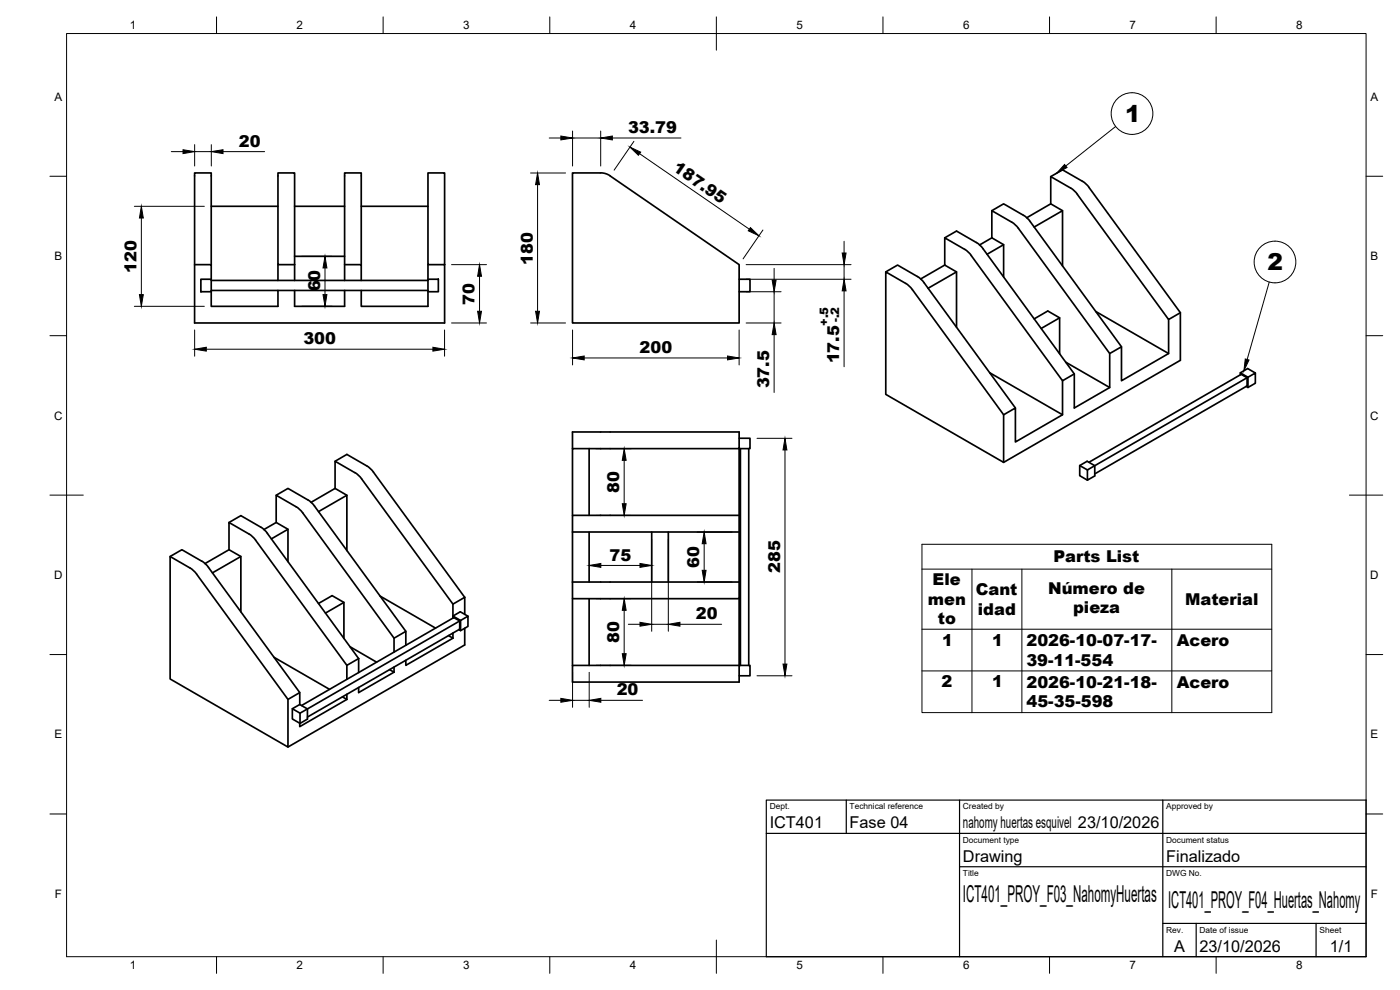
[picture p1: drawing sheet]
<svg xmlns="http://www.w3.org/2000/svg" width="420mm" height="297mm" viewBox="0 0 420 297" stroke-linecap="round" stroke-linejoin="round" font-family="sans-serif">
<!-- layer: Visible -->
<g fill="none" stroke="#000" stroke-width=".51">
<path d="M83.4 51.9h5v27.5h-5zM180.3 51.9l1.5 .2 1.3 .6 38.7 26.7v17.5h-50v-45h8.5M315.3 53l3.6-2 6.3 3.6 1.7 1.7M323.3 58.3l27.4 37.6 3.5-2.1M323.3 58.3l-1.6-1.6-6.4-3.7v8.2M326.9 56.3l27.3 37.5v14.3l-53 30.6M58.4 79.4h5v4.4M63.4 79.4v-27.5h-5v45h75v-45h-5v27.5h5M63.4 61.9h20M83.4 79.4v4.7M88.4 79.4v4.7M88.4 76.9h15"/>
<path d="M88.4 61.9h15M103.4 79.4h5v4.7M108.4 79.4v-27.5h-5v32.2M108.4 61.9h20M128.4 79.4v4.4M283.5 71.4l3.6-2.1 6.3 3.7 1.6 1.6 27.4 37.6v10.2l10.6-6.1M283.5 79.5l-7.2 4.2M289.5 74.8l-6-3.4v8.1l3.6 2.1v16.6M289.5 74.8l2 1.9 27.4 37.5 3.5-2M297.7 63.2l3.5-2 6 3.4 1.4 1.1 28 38.3M297.7 71.4l-3.7 2.1M301.2 73.4l-5 2.9"/>
<path d="M310.4 68.1l8.5-4.9v16.6M318.9 63.2l-3.6-2-7.2 4.1M60.3 83.8h3.1v3.7h-3.1zM63.4 87.2h65M63.4 84.1h65M83.4 87.2v4.7h-20v-4.4M88.4 87.2v4.7h15v-4.7M108.4 87.2v4.7h20v-4.4M128.4 83.8h3.2v3.7h-3.2zM221.8 83.8h3.3v3.7h-3.3M265.8 81.6l3.6-2.1 5.9 3.5 1.4 1.1 28 38.3M273.8 86.9l27.4 37.5v14.3l-35.4-20.4v-36.7l6.4 3.6 1.6 1.7"/>
<path d="M287.1 81.6l-8.6 4.9M301.2 83.1v-9.7l-3.5-2v-8.2l6.3 3.7 1.3 1.2 27.7 38v10.2l-13.2-7.6M310.4 95.7l4.1-2.4 3.5 2.1v10.7M318 95.4l-5.5 3.2M328.8 93.5l21.9 12.6M350.7 95.9v10.2l-14.1 8.1v-10.2l-3.6 2.1M297 111.8l21.9 12.6M318.9 114.2v10.2l-14.2 8.2v-10.2l-3.5 2M372.2 112.5v-.6l2.3 1.3M372.2 111.9l2.2-1.3 2.3 1.3M374.3 113.3l-48 27.7v3.1l2.2-1.3v-3.1l-2.2-1.3-2.3 1.3v3l2.3 1.4M374.5 113.2v3.1l-.5-.4"/>
<path d="M374.5 113.2l2.2-1.3v3.1l-2.2 1.3M100.6 138.4l3.5-2.1 6 3.5 1.4 1.1 28 38.3M171.8 134.6v-5h50v5h-50v20M176.8 134.6v20M221.8 131.5h3.3v3.1h-3.3v40M222.2 134.6v65.1M224.7 134.6v65.1M324 139.7l2.3 1.3M326.8 138.7l45.7-26.4 1.8 1v2.5l-45.8 26.4M68.7 156.8l3.6-2.1 6 3.5 1.3 1.1 28 38.3M82.9 148.6l3.5-2.1 6 3.5M82.9 156.8l-3.7 2.1"/>
<path d="M86.4 158.8l-5 2.9M88.9 152l-6-3.4v8.2l3.5 2v9.7M88.9 152l2 1.9 27.4 37.6v4.2M92.4 150l2 1.9 27.4 37.5M95.6 153.5l8.5-4.9v16.6M104.1 148.6l-3.5-2.1-7.2 4.2M106.5 141.8l-5.9-3.4v8.1M106.5 141.8l2 1.9 27.4 37.6 3.6-2.1M171.8 159.6h50M171.8 159.6v15M176.8 159.6v15M195.6 159.6v15"/>
<path d="M200.6 159.6v15M221.8 154.6h-50v5M51.1 167l3.5-2.1 6 3.5 1.4 1.1 28 38.3M59 172.3l-1.6-1.7-6.3-3.6v36.7l35.3 20.4v-14.2l-27.4-37.6M68.7 164.9l-7.2 4.2M72.3 167l-8.5 4.9M76.7 162.1l27.4 37.5 3.5-2M76.7 162.1l-1.6-1.7-6.4-3.6v8.1l3.6 2.1v16.6M114.1 178.8l16.6 9.7M139.5 179.2v5.1M171.8 174.6h50M171.8 174.6v5h50v-5"/>
<path d="M171.8 179.6v20.1M176.8 179.6v20.1M221.8 179.6v25h-50v-4.9h53.3v3.1h-3.3M82.2 197.2l16.7 9.6M95.6 181.1l4.1-2.4 3.5 2v10.8M103.2 180.7l-5.5 3.2M104.1 199.6v4.2M105.1 194.1l7.9 4.6M107.6 197.6v4.2M118.3 191.5l3.5-2.1v4.2M134.6 190.7l1.3 .8M135.9 191.5l-14.1 8.1v-1.5"/>
<path d="M135.9 181.3v4.1v-.6l2.3 1.4M135.9 189.9v1.6M135.9 184.8l2.2-1.2 2.3 1.3M138 186.3l-48 27.7v3.1l2.3-1.3v-3.1l-2.3-1.3M138.2 186.2v3l-.5-.3M138.2 186.2l2.2-1.3v3l-2.2 1.3M139.5 188.5v5l-53.1 30.6M86.4 209.9l3.6-2.1v3.6M87.7 212.6l2.3 1.4M90 211.4l-2.3 1.2v3.1l2.3 1.4M90.5 211.7l45.7-26.4 1.8 1v2.5l-45.7 26.3M102.8 209.1l1.3 .8"/>
<path d="M104.1 209.9l-14.1 8.1v-1M104.1 208.3v1.6M116.9 200.9l1.4 .8M118.3 200.1v1.6M118.3 201.7l-10.7 6.1v-1.5"/>
</g>
<!-- layer: BORDER -->
<g fill="none" stroke="#000" stroke-width=".3">
<path d="M20 10.1h390v276.9h-390zM65 5.1v5M115 5.1v5M165 5.1v5M215 5.1v10M265 5.1v5M315 5.1v5M365 5.1v5M15 52.9h5M410 52.9h5M15 100.7h5M410 100.7h5"/>
<path d="M15 148.6h10M405 148.6h10M15 196.4h5M410 196.4h5M15 244.2h5M410 244.2h5M65 287v5M115 287v5M165 287v5M215 282.1v9.9M265 287v5M315 287v5"/>
<path d="M365 287v5"/>
</g>
<!-- layer: TITLEBLOCK -->
<path d="M230 240.1h180v46.9h-180zM230 250h180M254 240.1v9.9M288 240.1v46.9M349 240.1v46.9M288 260.1h122M349 277.1h61M359 277.1v9.9M395 277.1v9.9" fill="none" stroke="#000" stroke-width=".36"/>
<!-- layer: Parts Lists -->
<path d="M276.7 163.3h105v50.5h-105zM276.7 170.8h105M291.7 170.8v43M306.7 170.8v43M351.7 170.8v43M276.7 188.8h105M276.7 201.3h105" fill="none" stroke="#000" stroke-width=".3"/>
<!-- layer: Balloons -->
<g fill="none" stroke="#000" stroke-width=".3">
<circle cx="339.7" cy="34.1" r="6.3"/>
<circle cx="382.6" cy="78.6" r="6.3"/>
</g>
<!-- layer: 0 -->
<path d="M319.5 49.3l.7 1-3.1 1.7zM373.7 107.7l1.1 .3-1.5 3.2z" fill="#000" stroke="#000" stroke-width=".3"/>
<path d="M334.8 38l-15 11.8M380.9 84.6l-6.6 23.3" fill="none" stroke="#000" stroke-width=".3"/>
<!-- layer: FD_Dimensions -->
<g fill="none" stroke="#000" stroke-width=".3">
<path d="M171.8 39.3v10.5M180.3 39.3v10.5M51.4 45.5h3.5M58.4 43.4v6.4M58.4 45.5h5M63.4 43.4v6.4M66.9 45.5h12.5M159.2 51.9h10.5M161.3 55.4v38M164.8 41.4h3.5M171.8 41.4h8.5M183.8 41.4h20.6"/>
<path d="M190.2 42.4l-5.9 8.7M191.9 46.1l33 22.7M40.3 61.9h21M42.4 65.4v23M90.5 76.9h9.1M135.5 79.4h10.5M223.9 79.4h31.5M229 69l-6 8.7M253.3 72.4v3.5M253.3 79.4v4.4M40.3 91.9h21M58.4 99v7.9"/>
<path d="M90.5 91.9h9.1M97.5 80.4v8M133.4 99v7.9M135.5 96.9h10.5M143.9 82.9v10.5M159.2 96.9h10.5M171.8 99v10.5M221.8 99v10.5M223.9 96.9h10.5M223.9 87.5h10.5M223.9 83.8h31.5M232.3 80.5v3.5"/>
<path d="M232.3 87.5v9.4M253.3 87.3v22.7M61.9 104.8h68M175.3 107.4h43M232.3 100.4v17.4M178.9 134.6h10.5M187.3 138.1v13M227.2 131.5h10.5M235.6 135v64.2M178.9 154.6h10.5M209.2 159.6h10.5M178.9 179.6h10.5"/>
<path d="M180.3 169.7h11.8M195.6 161.7v27.7M200.6 161.7v27.7M209.2 174.6h10.5M211.3 163.1v8M178.9 199.6h10.5M187.3 183.1v13M188.6 187.3h3.5M195.6 187.3h5M204.1 187.3h12.5M164.8 210.1h3.5M171.8 201.7v10.5"/>
<path d="M171.8 210.1h5M176.8 201.7v10.5M180.3 210.1h12.5M227.2 202.8h10.5"/>
</g>
<g fill="#000" stroke="#000" stroke-width=".3">
<path d="M54.9 44.9l3.5 .6-3.5 .6zM63.4 45.5l3.5-.6v1.2zM161.3 51.9l.6 3.5h-1.2zM168.3 40.8l3.5 .6-3.5 .6zM180.3 41.4l3.5-.6v1.2zM189.1 44.1l3.2 1.5-.7 1zM42.4 61.9l.6 3.5h-1.2zM225.2 68.3l2.6 2.4-3.2-1.5zM252.8 75.9h1.1l-.6 3.5zM41.8 88.4h1.2l-.6 3.5zM97.5 76.9l.6 3.5h-1.2zM96.9 88.4h1.2l-.6 3.5z"/>
<path d="M143.9 79.4l.6 3.5h-1.2zM143.3 93.4h1.2l-.6 3.5zM160.7 93.4h1.2l-.6 3.5zM231.7 84h1.2l-.6 3.5zM253.3 83.8l.6 3.5h-1.1zM58.4 104.8l3.5-.6v1.2zM129.9 104.2l3.5 .6-3.5 .6zM171.8 107.4l3.5-.6v1.2zM218.3 106.8l3.5 .6-3.5 .6zM232.3 96.9l.6 3.5h-1.2zM187.3 134.6l.6 3.5h-1.1zM235.6 131.5l.6 3.5h-1.2z"/>
<path d="M186.8 151.1h1.1l-.6 3.5zM176.8 169.7l3.5-.6v1.1zM192.1 169.1l3.5 .6-3.5 .5zM211.3 159.6l.6 3.5h-1.2zM210.7 171.1h1.2l-.6 3.5zM187.3 179.6l.6 3.5h-1.1zM186.8 196.1h1.1l-.6 3.5zM192.1 186.7l3.5 .6-3.5 .6zM200.6 187.3l3.5-.6v1.2zM235 199.2h1.2l-.6 3.6zM168.3 209.5l3.5 .6-3.5 .6zM176.8 210.1l3.5-.6v1.2z"/>
</g>
<g font-size="7">
<text x="337.7" y="36.6">1</text>
<text x="380.4" y="81.2">2</text>
<text x="289" y="270.6">ICT401_PROY_F03_NahomyHuertas</text>
<text x="350.6" y="272.3">ICT401_PROY_F04_Huertas_Nahomy</text>
</g>
<g font-size="4.9">
<text x="188.5" y="39.9">33.79</text>
<text x="71.7" y="44">20</text>
<text x="201.8" y="51.1" transform="rotate(35 201.8 51.1)">187.95</text>
<text x="41" y="81.9" transform="rotate(-90 41 81.9)">120</text>
<text x="159.9" y="79.4" transform="rotate(-90 159.9 79.4)">180</text>
<text x="96.1" y="87.4" transform="rotate(-90 96.1 87.4)">60</text>
<text x="142.5" y="91.4" transform="rotate(-90 142.5 91.4)">70</text>
<text x="91" y="103.3">300</text>
<text x="192" y="105.9">200</text>
<text x="251.9" y="109" transform="rotate(-90 251.9 109)">17.5</text>
<text x="230.9" y="116.5" transform="rotate(-90 230.9 116.5)">37.5</text>
<text x="185.9" y="147.9" transform="rotate(-90 185.9 147.9)">80</text>
<text x="182.9" y="168.2">75</text>
<text x="209.9" y="170.4" transform="rotate(-90 209.9 170.4)">60</text>
<text x="234.1" y="172" transform="rotate(-90 234.1 172)">285</text>
<text x="316.2" y="168.7">Parts List</text>
<text x="279.9" y="175.7">Ele</text>
<text x="292.9" y="178.6">Cant</text>
<text x="314.6" y="178.2">Número de</text>
<text x="208.9" y="185.9">20</text>
<text x="278.5" y="181.5">men</text>
<text x="293.5" y="184.5">idad</text>
<text x="322.1" y="184">pieza</text>
<text x="355.7" y="181.5">Material</text>
<text x="281.5" y="187.3">to</text>
<text x="185.9" y="192.9" transform="rotate(-90 185.9 192.9)">80</text>
<text x="282.8" y="193.7">1</text>
<text x="297.8" y="193.7">1</text>
<text x="308.1" y="193.9">2026-10-07-17-</text>
<text x="353.2" y="193.8">Acero</text>
<text x="308" y="199.7">39-11-554</text>
<text x="185.1" y="208.7">20</text>
<text x="282.6" y="206.3">2</text>
<text x="297.8" y="206.3">1</text>
<text x="308.1" y="206.4">2026-10-21-18-</text>
<text x="353.2" y="206.3">Acero</text>
<text x="308.1" y="212.2">45-35-598</text>
<text x="231" y="248.5">ICT401</text>
<text x="255" y="248.5">Fase 04</text>
<text x="289" y="248.5">nahomy huertas esquivel 23/10/2026</text>
<text x="289" y="258.6">Drawing</text>
<text x="350" y="258.6">Finalizado</text>
<text x="352.3" y="285.7">A</text>
<text x="360" y="285.5">23/10/2026</text>
<text x="399.1" y="285.7">1/1</text>
</g>
<g font-size="3.5">
<text x="39" y="8.8">1</text>
<text x="89" y="8.8">2</text>
<text x="139" y="8.8">3</text>
<text x="189" y="8.8">4</text>
<text x="239" y="8.8">5</text>
<text x="289" y="8.8">6</text>
<text x="339" y="8.8">7</text>
<text x="389" y="8.8">8</text>
<text x="16.3" y="30.2">A</text>
<text x="411.3" y="30.2">A</text>
<text x="16.3" y="78">B</text>
<text x="411.3" y="78">B</text>
<text x="248.5" y="97.8" transform="rotate(-90 248.5 97.8)">+.5</text>
<text x="251.9" y="96.7" transform="rotate(-90 251.9 96.7)">-.2</text>
<text x="16.2" y="125.9">C</text>
<text x="411.2" y="125.9">C</text>
<text x="16.2" y="173.7">D</text>
<text x="411.2" y="173.7">D</text>
<text x="16.3" y="221.6">E</text>
<text x="411.3" y="221.6">E</text>
<text x="16.4" y="269.4">F</text>
<text x="411.4" y="269.4">F</text>
<text x="39" y="290.8">1</text>
<text x="89" y="290.8">2</text>
<text x="139" y="290.8">3</text>
<text x="189" y="290.8">4</text>
<text x="239" y="290.8">5</text>
<text x="289" y="290.8">6</text>
<text x="339" y="290.8">7</text>
<text x="389" y="290.8">8</text>
</g>
<g font-size="2.5">
<text x="231" y="242.9">Dept.</text>
<text x="255" y="242.9">Technical reference</text>
<text x="289" y="242.9">Created by</text>
<text x="350" y="242.9">Approved by</text>
<text x="289" y="252.8">Document type</text>
<text x="350" y="252.8">Document status</text>
<text x="289" y="262.9">Title</text>
<text x="350" y="262.9">DWG No.</text>
<text x="350" y="279.9">Rev.</text>
<text x="360" y="279.9">Date of issue</text>
<text x="396" y="279.9">Sheet</text>
</g>
</svg>
